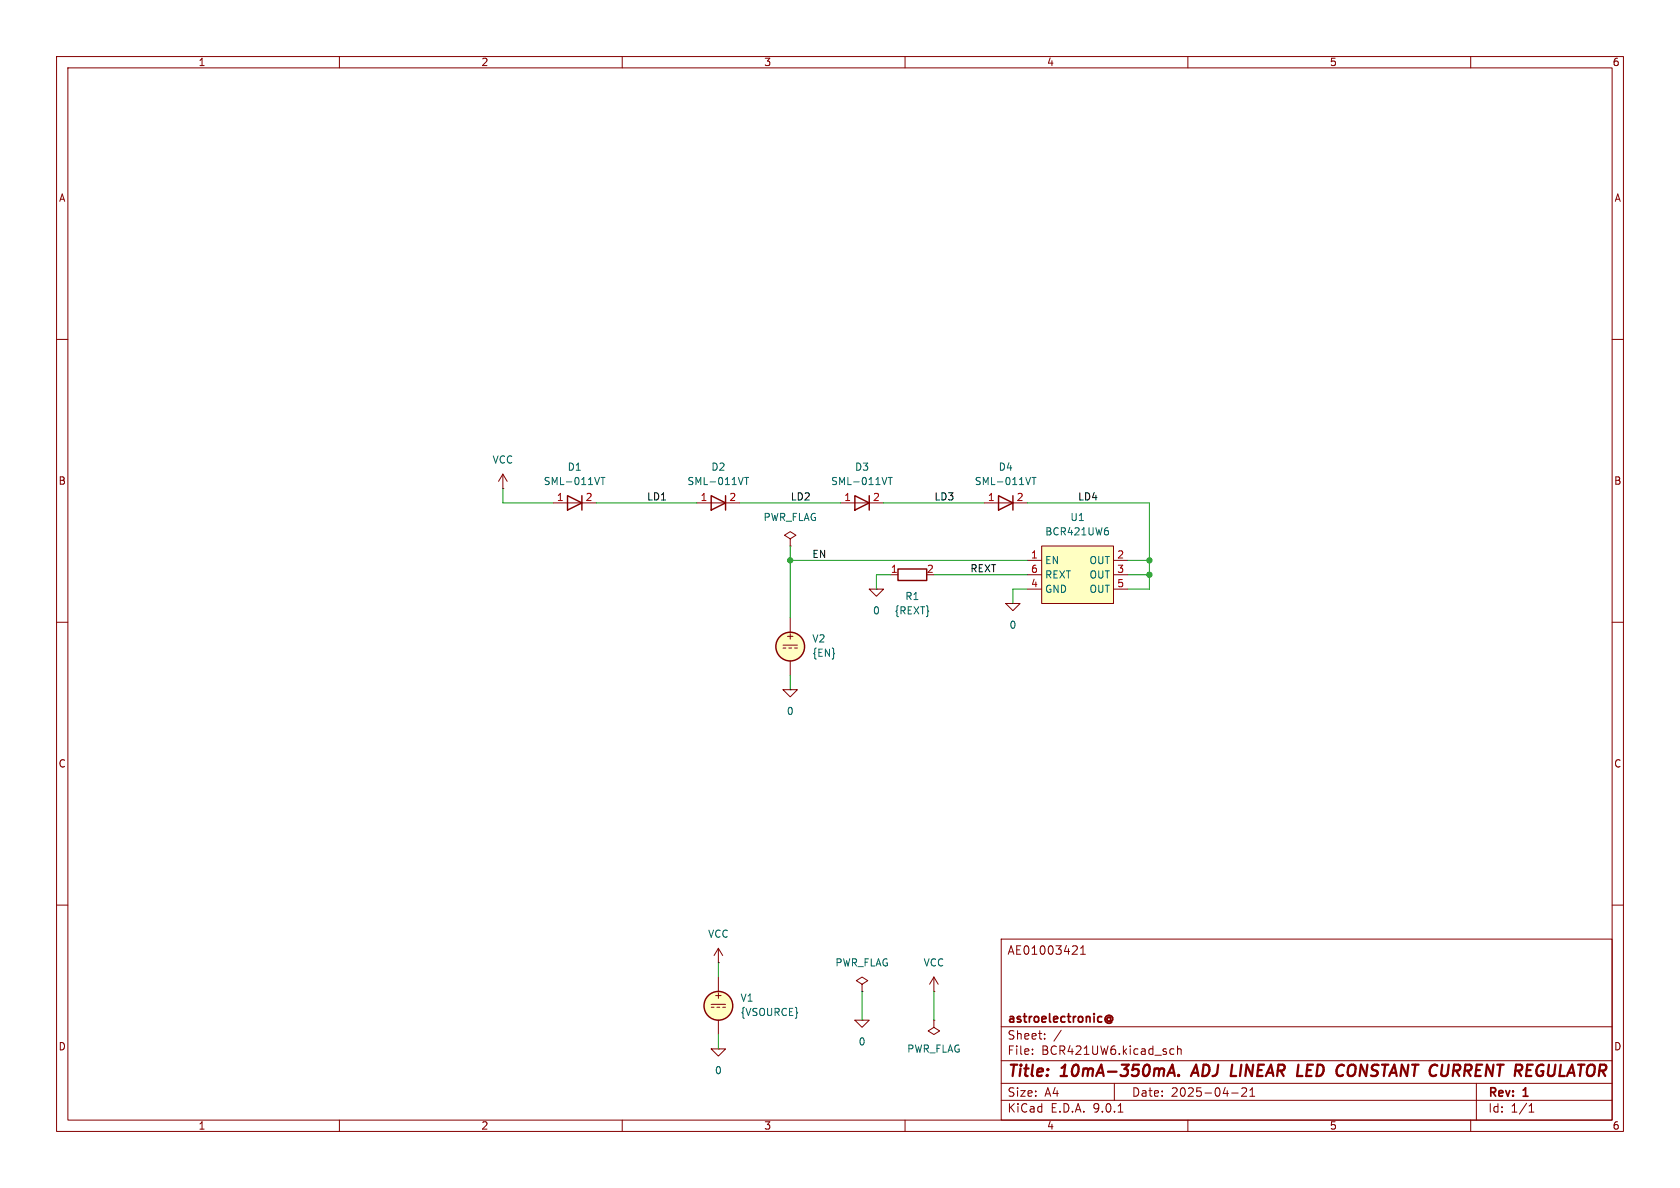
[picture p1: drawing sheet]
(kicad_sch
 (version 20250114)
 (generator "eeschema")
 (generator_version "9.0")
 (paper "A4")
 (title_block
  (title "10mA-350mA. ADJ LINEAR LED CONSTANT CURRENT REGULATOR")
  (date "2025-04-21")
  (rev "1")
  (company "astroelectronic@")
  (comment 4 "AE01003421"))
 (lib_symbols
  (symbol "BCR421UW6:0"
   (power)
   (pin_numbers (hide yes))
   (pin_names
    (offset 0) (hide yes)) (exclude_from_sim no) (in_bom yes) (on_board yes)
   (property "Reference" "#GND" (at 0 -5.08 0) (effects (font (size 1.27 1.27)) (hide yes)))
   (property "Value" "0" (at 0 -2.54 0) (effects (font (size 1.27 1.27))))
   (property "Footprint" "" (at 0 0 0) (effects (font (size 1.27 1.27)) (hide yes)))
   (property "Datasheet" "https://ngspice.sourceforge.io/docs/ngspice-html-manual/manual.xhtml#subsec_Circuit_elements__device" (at 0 -10.16 0) (effects (font (size 1.27 1.27)) (hide yes)))
   (property "Description" "0V reference potential for simulation" (at 0 -7.62 0) (effects (font (size 1.27 1.27)) (hide yes)))
   (symbol "0_0_1"
    (polyline (pts (xy -1.27 0) (xy 0 -1.27) (xy 1.27 0) (xy -1.27 0)) (stroke (width 0) (type default)) (fill (type none))))
   (symbol "0_1_1"
    (pin power_in line (at 0 0 0) (length 0) (name "~" (effects (font (size 1.016 1.016)))) (number "1" (effects (font (size 1.016 1.016))))))
   (embedded_fonts no))
  (symbol "BCR421UW6:BCR421UW6" (exclude_from_sim no) (in_bom yes) (on_board yes)
   (property "Reference" "U" (at 0 7.874 0) (effects (font (size 1.27 1.27))))
   (property "Value" "BCR421UW6" (at 0 6.096 0) (effects (font (size 1.27 1.27))))
   (property "Footprint" "" (at 0 0 0) (effects (font (size 1.27 1.27)) (hide yes)))
   (property "Datasheet" "" (at 0 0 0) (effects (font (size 1.27 1.27)) (hide yes)))
   (property "Description" "" (at 0 0 0) (effects (font (size 1.27 1.27)) (hide yes)))
   (symbol "BCR421UW6_1_1"
    (rectangle (start -6.35 5.08) (end 6.35 -5.08) (stroke (width 0) (type solid)) (fill (type background)))
    (pin passive line (at -8.89 2.54 0) (length 2.54) (name "EN" (effects (font (size 1.27 1.27)))) (number "1" (effects (font (size 1.27 1.27)))))
    (pin passive line (at -8.89 0 0) (length 2.54) (name "REXT" (effects (font (size 1.27 1.27)))) (number "6" (effects (font (size 1.27 1.27)))))
    (pin passive line (at -8.89 -2.54 0) (length 2.54) (name "GND" (effects (font (size 1.27 1.27)))) (number "4" (effects (font (size 1.27 1.27)))))
    (pin passive line (at 8.89 2.54 180) (length 2.54) (name "OUT" (effects (font (size 1.27 1.27)))) (number "2" (effects (font (size 1.27 1.27)))))
    (pin passive line (at 8.89 0 180) (length 2.54) (name "OUT" (effects (font (size 1.27 1.27)))) (number "3" (effects (font (size 1.27 1.27)))))
    (pin passive line (at 8.89 -2.54 180) (length 2.54) (name "OUT" (effects (font (size 1.27 1.27)))) (number "5" (effects (font (size 1.27 1.27))))))
   (embedded_fonts no))
  (symbol "BCR421UW6:PWR_FLAG"
   (power)
   (pin_numbers (hide yes))
   (pin_names
    (offset 0) (hide yes)) (exclude_from_sim no) (in_bom yes) (on_board yes)
   (property "Reference" "#FLG" (at 0 1.905 0) (effects (font (size 1.27 1.27)) (hide yes)))
   (property "Value" "PWR_FLAG" (at 0 3.81 0) (effects (font (size 1.27 1.27))))
   (property "Footprint" "" (at 0 0 0) (effects (font (size 1.27 1.27)) (hide yes)))
   (property "Datasheet" "~" (at 0 0 0) (effects (font (size 1.27 1.27)) (hide yes)))
   (property "Description" "Special symbol for telling ERC where power comes from" (at 0 0 0) (effects (font (size 1.27 1.27)) (hide yes)))
   (symbol "PWR_FLAG_0_0"
    (pin power_out line (at 0 0 90) (length 0) (name "~" (effects (font (size 1.27 1.27)))) (number "1" (effects (font (size 1.27 1.27))))))
   (symbol "PWR_FLAG_0_1"
    (polyline (pts (xy 0 0) (xy 0 1.27) (xy -1.016 1.905) (xy 0 2.54) (xy 1.016 1.905) (xy 0 1.27)) (stroke (width 0) (type default)) (fill (type none))))
   (embedded_fonts no))
  (symbol "BCR421UW6:R"
   (pin_names
    (offset 0) (hide yes)) (exclude_from_sim no) (in_bom yes) (on_board yes)
   (property "Reference" "R" (at 2.032 0 90) (effects (font (size 1.27 1.27))))
   (property "Value" "R" (at 0 0 90) (effects (font (size 1.27 1.27))))
   (property "Footprint" "" (at -1.778 0 90) (effects (font (size 1.27 1.27)) (hide yes)))
   (property "Datasheet" "~" (at 0 0 0) (effects (font (size 1.27 1.27)) (hide yes)))
   (property "Description" "Resistor" (at 0 0 0) (effects (font (size 1.27 1.27)) (hide yes)))
   (symbol "R_0_1"
    (rectangle (start -1.016 -2.54) (end 1.016 2.54) (stroke (width 0.254) (type default)) (fill (type none))))
   (symbol "R_1_1"
    (pin passive line (at 0 3.81 270) (length 1.27) (name "~" (effects (font (size 1.27 1.27)))) (number "1" (effects (font (size 1.27 1.27)))))
    (pin passive line (at 0 -3.81 90) (length 1.27) (name "~" (effects (font (size 1.27 1.27)))) (number "2" (effects (font (size 1.27 1.27))))))
   (embedded_fonts no))
  (symbol "BCR421UW6:SML-011VT"
   (pin_names
    (offset 1.016) (hide yes)) (exclude_from_sim no) (in_bom yes) (on_board yes)
   (property "Reference" "D" (at 0 2.54 0) (effects (font (size 1.27 1.27))))
   (property "Value" "SML-011VT" (at 0 -2.54 0) (effects (font (size 1.27 1.27))))
   (property "Footprint" "" (at 0 0 0) (effects (font (size 1.27 1.27)) (hide yes)))
   (property "Datasheet" "~" (at 0 0 0) (effects (font (size 1.27 1.27)) (hide yes)))
   (property "Description" "" (at 0 0 0) (effects (font (size 1.27 1.27)) (hide yes)))
   (symbol "SML-011VT_0_1"
    (polyline (pts (xy -1.27 1.27) (xy -1.27 -1.27)) (stroke (width 0.254) (type default)) (fill (type none)))
    (polyline (pts (xy 1.27 1.27) (xy 1.27 -1.27) (xy -1.27 0) (xy 1.27 1.27)) (stroke (width 0.254) (type default)) (fill (type none)))
    (polyline (pts (xy 1.27 0) (xy -1.27 0)) (stroke (width 0) (type default)) (fill (type none))))
   (symbol "SML-011VT_1_1"
    (pin passive line (at -3.81 0 0) (length 2.54) (name "K" (effects (font (size 1.27 1.27)))) (number "2" (effects (font (size 1.27 1.27)))))
    (pin passive line (at 3.81 0 180) (length 2.54) (name "A" (effects (font (size 1.27 1.27)))) (number "1" (effects (font (size 1.27 1.27))))))
   (embedded_fonts no))
  (symbol "BCR421UW6:VCC"
   (power)
   (pin_numbers (hide yes))
   (pin_names
    (offset 0) (hide yes)) (exclude_from_sim no) (in_bom yes) (on_board yes)
   (property "Reference" "#PWR" (at 0 -3.81 0) (effects (font (size 1.27 1.27)) (hide yes)))
   (property "Value" "VCC" (at 0 3.556 0) (effects (font (size 1.27 1.27))))
   (property "Footprint" "" (at 0 0 0) (effects (font (size 1.27 1.27)) (hide yes)))
   (property "Datasheet" "" (at 0 0 0) (effects (font (size 1.27 1.27)) (hide yes)))
   (property "Description" "Power symbol creates a global label with name \"VCC\"" (at 0 0 0) (effects (font (size 1.27 1.27)) (hide yes)))
   (symbol "VCC_0_1"
    (polyline (pts (xy -0.762 1.27) (xy 0 2.54)) (stroke (width 0) (type default)) (fill (type none)))
    (polyline (pts (xy 0 2.54) (xy 0.762 1.27)) (stroke (width 0) (type default)) (fill (type none)))
    (polyline (pts (xy 0 0) (xy 0 2.54)) (stroke (width 0) (type default)) (fill (type none))))
   (symbol "VCC_1_1"
    (pin power_in line (at 0 0 90) (length 0) (name "~" (effects (font (size 1.27 1.27)))) (number "1" (effects (font (size 1.27 1.27))))))
   (embedded_fonts no))
  (symbol "BCR421UW6:VDC"
   (pin_numbers (hide yes))
   (pin_names
    (offset 0.0254)) (exclude_from_sim no) (in_bom yes) (on_board yes)
   (property "Reference" "V" (at 2.54 2.54 0) (effects (font (size 1.27 1.27)) (justify left)))
   (property "Value" "1" (at 2.54 0 0) (effects (font (size 1.27 1.27)) (justify left)))
   (property "Footprint" "" (at 0 0 0) (effects (font (size 1.27 1.27)) (hide yes)))
   (property "Datasheet" "https://ngspice.sourceforge.io/docs/ngspice-html-manual/manual.xhtml#sec_Independent_Sources_for" (at 0 0 0) (effects (font (size 1.27 1.27)) (hide yes)))
   (property "Description" "Voltage source, DC" (at 0 0 0) (effects (font (size 1.27 1.27)) (hide yes)))
   (property "Sim.Pins" "1=+ 2=-" (at 0 0 0) (effects (font (size 1.27 1.27)) (hide yes)))
   (property "Sim.Type" "DC" (at 0 0 0) (effects (font (size 1.27 1.27)) (hide yes)))
   (property "Sim.Device" "V" (at 0 0 0) (effects (font (size 1.27 1.27)) (justify left) (hide yes)))
   (symbol "VDC_0_0"
    (polyline (pts (xy -1.27 0.254) (xy 1.27 0.254)) (stroke (width 0) (type default)) (fill (type none)))
    (polyline (pts (xy -0.762 -0.254) (xy -1.27 -0.254)) (stroke (width 0) (type default)) (fill (type none)))
    (polyline (pts (xy 0.254 -0.254) (xy -0.254 -0.254)) (stroke (width 0) (type default)) (fill (type none)))
    (polyline (pts (xy 1.27 -0.254) (xy 0.762 -0.254)) (stroke (width 0) (type default)) (fill (type none)))
    (text "+" (at 0 1.905 0) (effects (font (size 1.27 1.27)))))
   (symbol "VDC_0_1"
    (circle (center 0 0) (radius 2.54) (stroke (width 0.254) (type default)) (fill (type background))))
   (symbol "VDC_1_1"
    (pin passive line (at 0 5.08 270) (length 2.54) (name "~" (effects (font (size 1.27 1.27)))) (number "1" (effects (font (size 1.27 1.27)))))
    (pin passive line (at 0 -5.08 90) (length 2.54) (name "~" (effects (font (size 1.27 1.27)))) (number "2" (effects (font (size 1.27 1.27))))))
   (embedded_fonts no)))
 (junction
  (at 203.2 101.6)
  (diameter 0)
  (color 0 0 0 0))
 (junction
  (at 203.2 99.06)
  (diameter 0)
  (color 0 0 0 0))
 (junction
  (at 139.7 99.06)
  (diameter 0)
  (color 0 0 0 0))
 (wire
  (pts (xy 105.41 88.9) (xy 123.19 88.9))
  (stroke (width 0) (type default)))
 (wire
  (pts (xy 154.94 101.6) (xy 154.94 104.14))
  (stroke (width 0) (type default)))
 (wire
  (pts (xy 97.79 88.9) (xy 88.9 88.9))
  (stroke (width 0) (type default)))
 (wire
  (pts (xy 181.61 88.9) (xy 203.2 88.9))
  (stroke (width 0) (type default)))
 (wire
  (pts (xy 139.7 99.06) (xy 181.61 99.06))
  (stroke (width 0) (type default)))
 (wire
  (pts (xy 165.1 175.26) (xy 165.1 180.34))
  (stroke (width 0) (type default)))
 (wire
  (pts (xy 157.48 101.6) (xy 154.94 101.6))
  (stroke (width 0) (type default)))
 (wire
  (pts (xy 199.39 99.06) (xy 203.2 99.06))
  (stroke (width 0) (type default)))
 (wire
  (pts (xy 127 170.18) (xy 127 172.72))
  (stroke (width 0) (type default)))
 (wire
  (pts (xy 88.9 86.36) (xy 88.9 88.9))
  (stroke (width 0) (type default)))
 (wire
  (pts (xy 152.4 175.26) (xy 152.4 180.34))
  (stroke (width 0) (type default)))
 (wire
  (pts (xy 165.1 101.6) (xy 181.61 101.6))
  (stroke (width 0) (type default)))
 (wire
  (pts (xy 181.61 104.14) (xy 179.07 104.14))
  (stroke (width 0) (type default)))
 (wire
  (pts (xy 179.07 104.14) (xy 179.07 106.68))
  (stroke (width 0) (type default)))
 (wire
  (pts (xy 199.39 101.6) (xy 203.2 101.6))
  (stroke (width 0) (type default)))
 (wire
  (pts (xy 127 182.88) (xy 127 185.42))
  (stroke (width 0) (type default)))
 (wire
  (pts (xy 139.7 119.38) (xy 139.7 121.92))
  (stroke (width 0) (type default)))
 (wire
  (pts (xy 139.7 96.52) (xy 139.7 99.06))
  (stroke (width 0) (type default)))
 (wire
  (pts (xy 203.2 104.14) (xy 203.2 101.6))
  (stroke (width 0) (type default)))
 (wire
  (pts (xy 139.7 99.06) (xy 139.7 109.22))
  (stroke (width 0) (type default)))
 (wire
  (pts (xy 130.81 88.9) (xy 148.59 88.9))
  (stroke (width 0) (type default)))
 (wire
  (pts (xy 203.2 101.6) (xy 203.2 99.06))
  (stroke (width 0) (type default)))
 (wire
  (pts (xy 199.39 104.14) (xy 203.2 104.14))
  (stroke (width 0) (type default)))
 (wire
  (pts (xy 156.21 88.9) (xy 173.99 88.9))
  (stroke (width 0) (type default)))
 (wire
  (pts (xy 203.2 99.06) (xy 203.2 88.9))
  (stroke (width 0) (type default)))
 (label "EN"
  (at 143.51 99.06 0)
  (effects (font (size 1.27 1.27)) (justify left bottom)))
 (label "REXT"
  (at 171.45 101.6 0)
  (effects (font (size 1.27 1.27)) (justify left bottom)))
 (label "LD4"
  (at 190.5 88.9 0)
  (effects (font (size 1.27 1.27)) (justify left bottom)))
 (label "LD1"
  (at 114.3 88.9 0)
  (effects (font (size 1.27 1.27)) (justify left bottom)))
 (label "LD2"
  (at 139.7 88.9 0)
  (effects (font (size 1.27 1.27)) (justify left bottom)))
 (label "LD3"
  (at 165.1 88.9 0)
  (effects (font (size 1.27 1.27)) (justify left bottom)))
 (symbol
  (lib_id "BCR421UW6:SML-011VT")
  (at 101.6 88.9 180)
  (unit 1)
  (exclude_from_sim no)
  (in_bom yes)
  (on_board yes)
  (dnp no)
  (fields_autoplaced yes)
  (property "Reference" "D1" (at 101.6 82.55 0) (effects (font (size 1.27 1.27))))
  (property "Value" "SML-011VT" (at 101.6 85.09 0) (effects (font (size 1.27 1.27))))
  (property "Footprint" "" (at 101.6 88.9 0) (effects (font (size 1.27 1.27)) (hide yes)))
  (property "Datasheet" "~" (at 101.6 88.9 0) (effects (font (size 1.27 1.27)) (hide yes)))
  (property "Description" "" (at 101.6 88.9 0) (effects (font (size 1.27 1.27)) (hide yes)))
  (property "Sim.Library" "SML-011VT_SPICE.lib" (at 101.6 88.9 0) (effects (font (size 1.27 1.27)) (hide yes)))
  (property "Sim.Name" "SML-011VT" (at 101.6 88.9 0) (effects (font (size 1.27 1.27)) (hide yes)))
  (property "Sim.Device" "D" (at 101.6 88.9 0) (effects (font (size 1.27 1.27)) (hide yes)))
  (property "Sim.Pins" "1=A 2=K" (at 101.6 88.9 0) (effects (font (size 1.27 1.27)) (hide yes)))
  (pin "2")
  (pin "1"))
 (symbol
  (lib_id "BCR421UW6:SML-011VT")
  (at 152.4 88.9 180)
  (unit 1)
  (exclude_from_sim no)
  (in_bom yes)
  (on_board yes)
  (dnp no)
  (fields_autoplaced yes)
  (property "Reference" "D3" (at 152.4 82.55 0) (effects (font (size 1.27 1.27))))
  (property "Value" "SML-011VT" (at 152.4 85.09 0) (effects (font (size 1.27 1.27))))
  (property "Footprint" "" (at 152.4 88.9 0) (effects (font (size 1.27 1.27)) (hide yes)))
  (property "Datasheet" "~" (at 152.4 88.9 0) (effects (font (size 1.27 1.27)) (hide yes)))
  (property "Description" "" (at 152.4 88.9 0) (effects (font (size 1.27 1.27)) (hide yes)))
  (property "Sim.Library" "SML-011VT_SPICE.lib" (at 152.4 88.9 0) (effects (font (size 1.27 1.27)) (hide yes)))
  (property "Sim.Name" "SML-011VT" (at 152.4 88.9 0) (effects (font (size 1.27 1.27)) (hide yes)))
  (property "Sim.Device" "D" (at 152.4 88.9 0) (effects (font (size 1.27 1.27)) (hide yes)))
  (property "Sim.Pins" "1=A 2=K" (at 152.4 88.9 0) (effects (font (size 1.27 1.27)) (hide yes)))
  (pin "2")
  (pin "1"))
 (symbol
  (lib_id "BCR421UW6:SML-011VT")
  (at 177.8 88.9 180)
  (unit 1)
  (exclude_from_sim no)
  (in_bom yes)
  (on_board yes)
  (dnp no)
  (fields_autoplaced yes)
  (property "Reference" "D4" (at 177.8 82.55 0) (effects (font (size 1.27 1.27))))
  (property "Value" "SML-011VT" (at 177.8 85.09 0) (effects (font (size 1.27 1.27))))
  (property "Footprint" "" (at 177.8 88.9 0) (effects (font (size 1.27 1.27)) (hide yes)))
  (property "Datasheet" "~" (at 177.8 88.9 0) (effects (font (size 1.27 1.27)) (hide yes)))
  (property "Description" "" (at 177.8 88.9 0) (effects (font (size 1.27 1.27)) (hide yes)))
  (property "Sim.Library" "SML-011VT_SPICE.lib" (at 177.8 88.9 0) (effects (font (size 1.27 1.27)) (hide yes)))
  (property "Sim.Name" "SML-011VT" (at 177.8 88.9 0) (effects (font (size 1.27 1.27)) (hide yes)))
  (property "Sim.Device" "D" (at 177.8 88.9 0) (effects (font (size 1.27 1.27)) (hide yes)))
  (property "Sim.Pins" "1=A 2=K" (at 177.8 88.9 0) (effects (font (size 1.27 1.27)) (hide yes)))
  (pin "2")
  (pin "1"))
 (symbol
  (lib_id "BCR421UW6:0")
  (at 179.07 106.68 0)
  (unit 1)
  (exclude_from_sim no)
  (in_bom yes)
  (on_board yes)
  (dnp no)
  (fields_autoplaced yes)
  (property "Reference" "#GND01" (at 179.07 111.76 0) (effects (font (size 1.27 1.27)) (hide yes)))
  (property "Value" "0" (at 179.07 110.49 0) (effects (font (size 1.27 1.27))))
  (property "Footprint" "" (at 179.07 106.68 0) (effects (font (size 1.27 1.27)) (hide yes)))
  (property "Datasheet" "https://ngspice.sourceforge.io/docs/ngspice-html-manual/manual.xhtml#subsec_Circuit_elements__device" (at 179.07 116.84 0) (effects (font (size 1.27 1.27)) (hide yes)))
  (property "Description" "0V reference potential for simulation" (at 179.07 114.3 0) (effects (font (size 1.27 1.27)) (hide yes)))
  (pin "1"))
 (symbol
  (lib_id "BCR421UW6:PWR_FLAG")
  (at 139.7 96.52 0)
  (unit 1)
  (exclude_from_sim no)
  (in_bom yes)
  (on_board yes)
  (dnp no)
  (fields_autoplaced yes)
  (property "Reference" "#FLG03" (at 139.7 94.615 0) (effects (font (size 1.27 1.27)) (hide yes)))
  (property "Value" "PWR_FLAG" (at 139.7 91.44 0) (effects (font (size 1.27 1.27))))
  (property "Footprint" "" (at 139.7 96.52 0) (effects (font (size 1.27 1.27)) (hide yes)))
  (property "Datasheet" "~" (at 139.7 96.52 0) (effects (font (size 1.27 1.27)) (hide yes)))
  (property "Description" "Special symbol for telling ERC where power comes from" (at 139.7 96.52 0) (effects (font (size 1.27 1.27)) (hide yes)))
  (pin "1"))
 (symbol
  (lib_id "BCR421UW6:VCC")
  (at 127 170.18 0)
  (unit 1)
  (exclude_from_sim no)
  (in_bom yes)
  (on_board yes)
  (dnp no)
  (fields_autoplaced yes)
  (property "Reference" "#PWR02" (at 127 173.99 0) (effects (font (size 1.27 1.27)) (hide yes)))
  (property "Value" "VCC" (at 127 165.1 0) (effects (font (size 1.27 1.27))))
  (property "Footprint" "" (at 127 170.18 0) (effects (font (size 1.27 1.27)) (hide yes)))
  (property "Datasheet" "" (at 127 170.18 0) (effects (font (size 1.27 1.27)) (hide yes)))
  (property "Description" "Power symbol creates a global label with name \"VCC\"" (at 127 170.18 0) (effects (font (size 1.27 1.27)) (hide yes)))
  (pin "1"))
 (symbol
  (lib_id "BCR421UW6:0")
  (at 152.4 180.34 0)
  (unit 1)
  (exclude_from_sim no)
  (in_bom yes)
  (on_board yes)
  (dnp no)
  (fields_autoplaced yes)
  (property "Reference" "#GND03" (at 152.4 185.42 0) (effects (font (size 1.27 1.27)) (hide yes)))
  (property "Value" "0" (at 152.4 184.15 0) (effects (font (size 1.27 1.27))))
  (property "Footprint" "" (at 152.4 180.34 0) (effects (font (size 1.27 1.27)) (hide yes)))
  (property "Datasheet" "https://ngspice.sourceforge.io/docs/ngspice-html-manual/manual.xhtml#subsec_Circuit_elements__device" (at 152.4 190.5 0) (effects (font (size 1.27 1.27)) (hide yes)))
  (property "Description" "0V reference potential for simulation" (at 152.4 187.96 0) (effects (font (size 1.27 1.27)) (hide yes)))
  (pin "1"))
 (symbol
  (lib_id "BCR421UW6:VDC")
  (at 127 177.8 0)
  (unit 1)
  (exclude_from_sim no)
  (in_bom yes)
  (on_board yes)
  (dnp no)
  (fields_autoplaced yes)
  (property "Reference" "V1" (at 130.81 176.4001 0) (effects (font (size 1.27 1.27)) (justify left)))
  (property "Value" "{VSOURCE}" (at 130.81 178.9401 0) (effects (font (size 1.27 1.27)) (justify left)))
  (property "Footprint" "" (at 127 177.8 0) (effects (font (size 1.27 1.27)) (hide yes)))
  (property "Datasheet" "https://ngspice.sourceforge.io/docs/ngspice-html-manual/manual.xhtml#sec_Independent_Sources_for" (at 127 177.8 0) (effects (font (size 1.27 1.27)) (hide yes)))
  (property "Description" "Voltage source, DC" (at 127 177.8 0) (effects (font (size 1.27 1.27)) (hide yes)))
  (property "Sim.Pins" "1=+ 2=-" (at 127 177.8 0) (effects (font (size 1.27 1.27)) (hide yes)))
  (property "Sim.Type" "DC" (at 127 177.8 0) (effects (font (size 1.27 1.27)) (hide yes)))
  (property "Sim.Device" "V" (at 127 177.8 0) (effects (font (size 1.27 1.27)) (justify left) (hide yes)))
  (pin "2")
  (pin "1"))
 (symbol
  (lib_id "BCR421UW6:PWR_FLAG")
  (at 152.4 175.26 0)
  (unit 1)
  (exclude_from_sim no)
  (in_bom yes)
  (on_board yes)
  (dnp no)
  (fields_autoplaced yes)
  (property "Reference" "#FLG01" (at 152.4 173.355 0) (effects (font (size 1.27 1.27)) (hide yes)))
  (property "Value" "PWR_FLAG" (at 152.4 170.18 0) (effects (font (size 1.27 1.27))))
  (property "Footprint" "" (at 152.4 175.26 0) (effects (font (size 1.27 1.27)) (hide yes)))
  (property "Datasheet" "~" (at 152.4 175.26 0) (effects (font (size 1.27 1.27)) (hide yes)))
  (property "Description" "Special symbol for telling ERC where power comes from" (at 152.4 175.26 0) (effects (font (size 1.27 1.27)) (hide yes)))
  (pin "1"))
 (symbol
  (lib_id "BCR421UW6:0")
  (at 127 185.42 0)
  (unit 1)
  (exclude_from_sim no)
  (in_bom yes)
  (on_board yes)
  (dnp no)
  (fields_autoplaced yes)
  (property "Reference" "#GND02" (at 127 190.5 0) (effects (font (size 1.27 1.27)) (hide yes)))
  (property "Value" "0" (at 127 189.23 0) (effects (font (size 1.27 1.27))))
  (property "Footprint" "" (at 127 185.42 0) (effects (font (size 1.27 1.27)) (hide yes)))
  (property "Datasheet" "https://ngspice.sourceforge.io/docs/ngspice-html-manual/manual.xhtml#subsec_Circuit_elements__device" (at 127 195.58 0) (effects (font (size 1.27 1.27)) (hide yes)))
  (property "Description" "0V reference potential for simulation" (at 127 193.04 0) (effects (font (size 1.27 1.27)) (hide yes)))
  (pin "1"))
 (symbol
  (lib_id "BCR421UW6:0")
  (at 139.7 121.92 0)
  (unit 1)
  (exclude_from_sim no)
  (in_bom yes)
  (on_board yes)
  (dnp no)
  (fields_autoplaced yes)
  (property "Reference" "#GND05" (at 139.7 127 0) (effects (font (size 1.27 1.27)) (hide yes)))
  (property "Value" "0" (at 139.7 125.73 0) (effects (font (size 1.27 1.27))))
  (property "Footprint" "" (at 139.7 121.92 0) (effects (font (size 1.27 1.27)) (hide yes)))
  (property "Datasheet" "https://ngspice.sourceforge.io/docs/ngspice-html-manual/manual.xhtml#subsec_Circuit_elements__device" (at 139.7 132.08 0) (effects (font (size 1.27 1.27)) (hide yes)))
  (property "Description" "0V reference potential for simulation" (at 139.7 129.54 0) (effects (font (size 1.27 1.27)) (hide yes)))
  (pin "1"))
 (symbol
  (lib_id "BCR421UW6:SML-011VT")
  (at 127 88.9 180)
  (unit 1)
  (exclude_from_sim no)
  (in_bom yes)
  (on_board yes)
  (dnp no)
  (fields_autoplaced yes)
  (property "Reference" "D2" (at 127 82.55 0) (effects (font (size 1.27 1.27))))
  (property "Value" "SML-011VT" (at 127 85.09 0) (effects (font (size 1.27 1.27))))
  (property "Footprint" "" (at 127 88.9 0) (effects (font (size 1.27 1.27)) (hide yes)))
  (property "Datasheet" "~" (at 127 88.9 0) (effects (font (size 1.27 1.27)) (hide yes)))
  (property "Description" "" (at 127 88.9 0) (effects (font (size 1.27 1.27)) (hide yes)))
  (property "Sim.Library" "SML-011VT_SPICE.lib" (at 127 88.9 0) (effects (font (size 1.27 1.27)) (hide yes)))
  (property "Sim.Name" "SML-011VT" (at 127 88.9 0) (effects (font (size 1.27 1.27)) (hide yes)))
  (property "Sim.Device" "D" (at 127 88.9 0) (effects (font (size 1.27 1.27)) (hide yes)))
  (property "Sim.Pins" "1=A 2=K" (at 127 88.9 0) (effects (font (size 1.27 1.27)) (hide yes)))
  (pin "2")
  (pin "1"))
 (symbol
  (lib_id "BCR421UW6:PWR_FLAG")
  (at 165.1 180.34 180)
  (unit 1)
  (exclude_from_sim no)
  (in_bom yes)
  (on_board yes)
  (dnp no)
  (fields_autoplaced yes)
  (property "Reference" "#FLG02" (at 165.1 182.245 0) (effects (font (size 1.27 1.27)) (hide yes)))
  (property "Value" "PWR_FLAG" (at 165.1 185.42 0) (effects (font (size 1.27 1.27))))
  (property "Footprint" "" (at 165.1 180.34 0) (effects (font (size 1.27 1.27)) (hide yes)))
  (property "Datasheet" "~" (at 165.1 180.34 0) (effects (font (size 1.27 1.27)) (hide yes)))
  (property "Description" "Special symbol for telling ERC where power comes from" (at 165.1 180.34 0) (effects (font (size 1.27 1.27)) (hide yes)))
  (pin "1"))
 (symbol
  (lib_id "BCR421UW6:0")
  (at 154.94 104.14 0)
  (unit 1)
  (exclude_from_sim no)
  (in_bom yes)
  (on_board yes)
  (dnp no)
  (fields_autoplaced yes)
  (property "Reference" "#GND04" (at 154.94 109.22 0) (effects (font (size 1.27 1.27)) (hide yes)))
  (property "Value" "0" (at 154.94 107.95 0) (effects (font (size 1.27 1.27))))
  (property "Footprint" "" (at 154.94 104.14 0) (effects (font (size 1.27 1.27)) (hide yes)))
  (property "Datasheet" "https://ngspice.sourceforge.io/docs/ngspice-html-manual/manual.xhtml#subsec_Circuit_elements__device" (at 154.94 114.3 0) (effects (font (size 1.27 1.27)) (hide yes)))
  (property "Description" "0V reference potential for simulation" (at 154.94 111.76 0) (effects (font (size 1.27 1.27)) (hide yes)))
  (pin "1"))
 (symbol
  (lib_id "BCR421UW6:R")
  (at 161.29 101.6 90)
  (unit 1)
  (exclude_from_sim no)
  (in_bom yes)
  (on_board yes)
  (dnp no)
  (fields_autoplaced yes)
  (property "Reference" "R1" (at 161.29 105.41 90) (effects (font (size 1.27 1.27))))
  (property "Value" "{REXT}" (at 161.29 107.95 90) (effects (font (size 1.27 1.27))))
  (property "Footprint" "" (at 161.29 103.378 90) (effects (font (size 1.27 1.27)) (hide yes)))
  (property "Datasheet" "~" (at 161.29 101.6 0) (effects (font (size 1.27 1.27)) (hide yes)))
  (property "Description" "Resistor" (at 161.29 101.6 0) (effects (font (size 1.27 1.27)) (hide yes)))
  (pin "1")
  (pin "2"))
 (symbol
  (lib_id "BCR421UW6:VCC")
  (at 165.1 175.26 0)
  (unit 1)
  (exclude_from_sim no)
  (in_bom yes)
  (on_board yes)
  (dnp no)
  (fields_autoplaced yes)
  (property "Reference" "#PWR03" (at 165.1 179.07 0) (effects (font (size 1.27 1.27)) (hide yes)))
  (property "Value" "VCC" (at 165.1 170.18 0) (effects (font (size 1.27 1.27))))
  (property "Footprint" "" (at 165.1 175.26 0) (effects (font (size 1.27 1.27)) (hide yes)))
  (property "Datasheet" "" (at 165.1 175.26 0) (effects (font (size 1.27 1.27)) (hide yes)))
  (property "Description" "Power symbol creates a global label with name \"VCC\"" (at 165.1 175.26 0) (effects (font (size 1.27 1.27)) (hide yes)))
  (pin "1"))
 (symbol
  (lib_id "BCR421UW6:VCC")
  (at 88.9 86.36 0)
  (unit 1)
  (exclude_from_sim no)
  (in_bom yes)
  (on_board yes)
  (dnp no)
  (fields_autoplaced yes)
  (property "Reference" "#PWR01" (at 88.9 90.17 0) (effects (font (size 1.27 1.27)) (hide yes)))
  (property "Value" "VCC" (at 88.9 81.28 0) (effects (font (size 1.27 1.27))))
  (property "Footprint" "" (at 88.9 86.36 0) (effects (font (size 1.27 1.27)) (hide yes)))
  (property "Datasheet" "" (at 88.9 86.36 0) (effects (font (size 1.27 1.27)) (hide yes)))
  (property "Description" "Power symbol creates a global label with name \"VCC\"" (at 88.9 86.36 0) (effects (font (size 1.27 1.27)) (hide yes)))
  (pin "1"))
 (symbol
  (lib_id "BCR421UW6:BCR421UW6")
  (at 190.5 101.6 0)
  (unit 1)
  (exclude_from_sim no)
  (in_bom yes)
  (on_board yes)
  (dnp no)
  (fields_autoplaced yes)
  (property "Reference" "U1" (at 190.5 91.44 0) (effects (font (size 1.27 1.27))))
  (property "Value" "BCR421UW6" (at 190.5 93.98 0) (effects (font (size 1.27 1.27))))
  (property "Footprint" "" (at 190.5 101.6 0) (effects (font (size 1.27 1.27)) (hide yes)))
  (property "Datasheet" "" (at 190.5 101.6 0) (effects (font (size 1.27 1.27)) (hide yes)))
  (property "Description" "" (at 190.5 101.6 0) (effects (font (size 1.27 1.27)) (hide yes)))
  (property "Sim.Library" "BCR421UW6.spice.txt" (at 190.5 101.6 0) (effects (font (size 1.27 1.27)) (hide yes)))
  (property "Sim.Name" "BCR421UW6" (at 190.5 101.6 0) (effects (font (size 1.27 1.27)) (hide yes)))
  (property "Sim.Device" "SUBCKT" (at 190.5 101.6 0) (effects (font (size 1.27 1.27)) (hide yes)))
  (property "Sim.Pins" "1=1 2=2 3=3 4=4 5=5 6=6" (at 190.5 101.6 0) (effects (font (size 1.27 1.27)) (hide yes)))
  (pin "2")
  (pin "1")
  (pin "4")
  (pin "6")
  (pin "5")
  (pin "3"))
 (symbol
  (lib_id "BCR421UW6:VDC")
  (at 139.7 114.3 0)
  (unit 1)
  (exclude_from_sim no)
  (in_bom yes)
  (on_board yes)
  (dnp no)
  (fields_autoplaced yes)
  (property "Reference" "V2" (at 143.51 112.9001 0) (effects (font (size 1.27 1.27)) (justify left)))
  (property "Value" "{EN}" (at 143.51 115.4401 0) (effects (font (size 1.27 1.27)) (justify left)))
  (property "Footprint" "" (at 139.7 114.3 0) (effects (font (size 1.27 1.27)) (hide yes)))
  (property "Datasheet" "https://ngspice.sourceforge.io/docs/ngspice-html-manual/manual.xhtml#sec_Independent_Sources_for" (at 139.7 114.3 0) (effects (font (size 1.27 1.27)) (hide yes)))
  (property "Description" "Voltage source, DC" (at 139.7 114.3 0) (effects (font (size 1.27 1.27)) (hide yes)))
  (property "Sim.Pins" "1=+ 2=-" (at 139.7 114.3 0) (effects (font (size 1.27 1.27)) (hide yes)))
  (property "Sim.Type" "DC" (at 139.7 114.3 0) (effects (font (size 1.27 1.27)) (hide yes)))
  (property "Sim.Device" "V" (at 139.7 114.3 0) (effects (font (size 1.27 1.27)) (justify left) (hide yes)))
  (pin "2")
  (pin "1"))
 (sheet_instances
  (path ""
   (page "1")))
 (embedded_fonts no))
